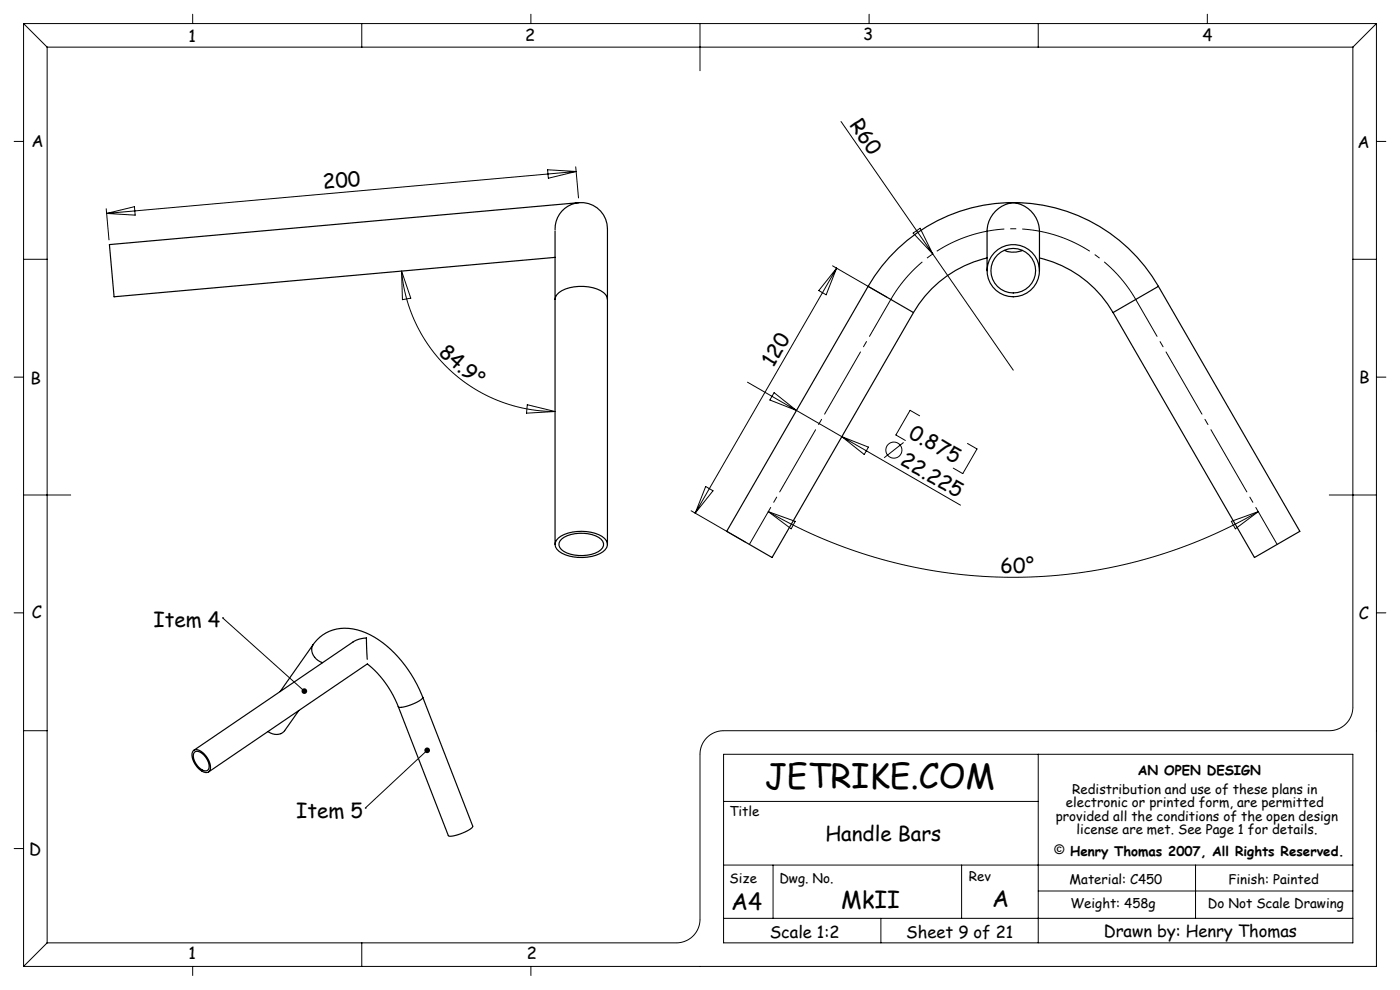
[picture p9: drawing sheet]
<svg xmlns="http://www.w3.org/2000/svg" width="297mm" height="210mm" viewBox="0 0 297 210" stroke-linecap="round" stroke-linejoin="round" font-family="sans-serif">
<g fill="none" stroke="#000" stroke-width=".21">
<path d="M5 5h287M5 5v200M5 5l5 5M10 10v190M10 10h277M40.9 3v2M76.7 5v5M112.6 3v2M148.5 5v10M184.4 3v2M220.3 5v5M256.1 3v2"/>
<path d="M287 10v140a5 5 0 0 1-5 5h-128.5a5 5 0 0 0-5 5v35a5 5 0 0 1-5 5h-133.5M292 5v200h-287M292 5l-5 5M3 30h2M116.2 36l6 .4-5.9 1.4zM122.1 35.4l.6 6.6M122.2 36.4l-99.6 8.9M178.4 25.8l36.6 52.7M292 30h2M5 55h5M22.5 44.3l.6 6.6M22.6 45.3l5.9-1.5 .2 1.8z"/>
<path d="M85.2 57.5a32.7 32.7 0 0 0 32.6 29.8M85.2 57.5l1.9 5.7-1.7 .4zM176.6 56.4l11.5 6.6M177.5 56.9l-30 51.9M177.5 56.9l-2.2 5.6-1.6-.9zM193.7 49.4l1.5-1 2.7 5.5zM287 55h5M3 80h2M111.9 85.9l5.9 1.4-6.1 .3zM158.6 81.1l45.2 26.1M164.2 83.3l4.8 3.8-5.7-2.3zM178.6 92.6l5.6 2.2-.9 1.6z"/>
<path d="M191.7 93.9l-4.1 3.2M195.1 88.2l-2-1.2-3 5.3 2 1.1M205.2 94.1l2.1 1.1-3.1 5.3-2-1.2M292 80h2M5 105h10M146.6 108.3l11.5 6.7M149.7 103.2l1.6 .9-3.8 4.7zM163 108.5a103.9 103.9 0 0 0 103.9 0M163 108.5l5.7 2.1-.9 1.6zM261.2 110.6l5.7-2.1-4.8 3.7zM282 105h10M3 130h2"/>
<path d="M47.2 131.1h.1M47.2 131.1l17.4 15.5M292 130h2M5 155h5M90.6 159.2l-13.1 12.2M77.5 171.4h.1M153.5 160h133.5v40h-133.5zM153.5 170h66.8M220.3 160v40M3 180h2M153.5 183.5h133.5M153.5 194.8h133.5"/>
<path d="M164 183.5v11.3M186.9 194.8v5.2M204 183.5v11.3M220.3 189h66.7M253.6 183.5v11.3M10 200l-5 5M40.9 205v1.9M76.7 200v5M112.6 205v1.9"/>
<circle cx="189.6" cy="95.5" r="1.71"/>
</g>
<path d="M240.9 63.5a30 30 0 0 0-51.9 0" fill="none" stroke="#000" stroke-width=".21" stroke-dasharray="15.2 1.3 1.3 1.3" stroke-dashoffset="4.8" stroke-linecap="butt"/>
<path d="M189 63.5l-30 52M270.9 115.5l-30-52" fill="none" stroke="#000" stroke-width=".21" stroke-dasharray="15.2 1.3 1.3 1.3" stroke-dashoffset="6.2"/>
<path d="M64.1 146.2a.6 .6 0 0 0 .1 .9 .6 .6 0 0 0 .8-.1l-.4-.4 .4 .4a.6 .6 0 0 0 0-.8 .6 .6 0 0 0-.9 0zM90.2 158.8a.6 .6 0 0 0 0 .8 .6 .6 0 0 0 .8 0 .6 .6 0 0 0 .1-.9l-.5 .5 .5-.5-.4-.1z" fill="#000"/>
<g fill="none" stroke="#000" stroke-width=".25">
<path d="M117.8 49v14.5M122.8 43a5.7 5.7 0 0 1 6.1 6.4v14.1M122.8 43l-99.6 8.9 1 11.1 93.6-8.4M122.8 43a5.6 5.6 0 0 0-5 5.8M209.4 54.7a24.4 24.4 0 0 0-15.6 11.6M209.4 57.4v-8.4a6.2 6.2 0 0 1 5.6-6 6.2 6.2 0 0 1 5.5 6v8.4M216.9 53.1a5 5 0 0 1-3.8 0M220.5 54.7a24.4 24.4 0 0 1 15.6 11.6M117.8 63.5a3.4 3.4 0 0 1 3-2.5 9.2 9.2 0 0 1 7.2 1.1l.5 .4 .4 1M117.8 63.5v52M128.9 63.5v52M184.2 60.7a35.6 35.6 0 0 1 61.6 0"/>
<path d="M184.2 60.7l-30 52 .2 .2 9.4 5.4 30-52M184.2 60.7l9.6 5.6M245.8 60.7l30 52-1.8 1-7.9 4.6-30-52M245.8 60.7l-9.7 5.6M118.5 114.1a8.9 8.9 0 0 1 9.8 .1 1.71 1.71 0 0 1-.4 2.9 9.2 9.2 0 0 1-9.3-.1 1.69 1.69 0 0 1-.1-2.9zM119.2 114.3a7.6 7.6 0 0 1 8.3 .1 1.54 1.54 0 0 1-.6 2.6 7.8 7.8 0 0 1-7.8-.4 1.4 1.4 0 0 1 .1-2.3zM66.4 136.7a2.8 2.8 0 0 0 2 3.9M66.4 136.7a8.5 8.5 0 0 1 10.3-2.8 22.7 22.7 0 0 1 11.8 11.3l1.2 2.7M66.4 136.7l-7 10M77.9 139.9l-.2-4.6-1.7 .3-.9 .4-34 23.1M41 159.3a1.72 1.72 0 0 1 2.4 .7 3.7 3.7 0 0 1 1.1 3.5 1.24 1.24 0 0 1-2-.1 4.1 4.1 0 0 1-1.7-3.8zM41.2 159.6a1.35 1.35 0 0 1 2 .5 2.99 2.99 0 0 1 1 3.2 1.35 1.35 0 0 1-2-.5 2.99 2.99 0 0 1-1-3.2z"/>
<path d="M63.4 150.7l-3 4.3a2.56 2.56 0 0 1-3.6 .2M77.9 140.8l-33.6 22.9M77.9 140.9a21.3 21.3 0 0 1 6.6 9M89.7 147.9l10.6 27.3a2.23 2.23 0 0 1-1.6 1.3 5.3 5.3 0 0 1-3.6 .8l-10.6-27.4M89.7 147.9a4.5 4.5 0 0 1-2.9 1.7 2.7 2.7 0 0 1-2.3 .3"/>
<circle cx="215" cy="57.4" r="4.7"/>
<circle cx="215" cy="57.4" r="5.5"/>
</g>
<text font-size="7.1" x="162.3" y="167.3">JETRIKE.COM</text>
<g font-size="4.9">
<text x="155.1" y="193">A4</text>
<text x="178.5" y="192.5">MkII</text>
<text x="210.5" y="192.3">A</text>
</g>
<g font-size="4.4">
<text x="180.1" y="26.5" transform="rotate(55 180.1 26.5)">R60</text>
<text x="68.6" y="40.2" transform="rotate(-5 68.6 40.2)">200</text>
<text x="92.9" y="75" transform="rotate(41 92.9 75)">84.9°</text>
<text x="164.1" y="78.1" transform="rotate(-60 164.1 78.1)">120</text>
<text x="192.6" y="92.6" transform="rotate(30 192.6 92.6)">0.875</text>
<text x="190.7" y="98.5" transform="rotate(30 190.7 98.5)">22.225</text>
<text x="212.3" y="121.5">60°</text>
<text x="32.6" y="133.1">Item 4</text>
<text x="62.8" y="173.4">Item 5</text>
<text x="175.1" y="178.4">Handle Bars</text>
</g>
<g font-size="3.5">
<text x="40" y="8.9">1</text>
<text x="111.4" y="8.6">2</text>
<text x="183.1" y="8.6">3</text>
<text x="255.1" y="8.7">4</text>
<text x="6.7" y="31.1">A</text>
<text x="288" y="31.4">A</text>
<text x="6.5" y="81.4">B</text>
<text x="288.3" y="81.2">B</text>
<text x="6.7" y="131.1">C</text>
<text x="288.3" y="131.3">C</text>
<text x="6.2" y="181.4">D</text>
<text x="40" y="203.5">1</text>
<text x="111.8" y="203.5">2</text>
<text x="163.3" y="199.1">Scale 1:2</text>
<text x="192.3" y="199">Sheet 9 of 21</text>
<text x="234.1" y="198.7">Drawn by: Henry Thomas</text>
</g>
<g font-size="2.8">
<text x="241.4" y="164.3">AN OPEN DESIGN</text>
<text x="154.7" y="173.2">Title</text>
<text x="226.1" y="171.2">electronic or printed form, are permitted</text>
<text x="227.5" y="168.4">Redistribution and use of these plans in</text>
<text x="224" y="174">provided all the conditions of the open design</text>
<text x="228.3" y="176.9">license are met. See Page 1 for details.</text>
<text x="223.7" y="181.1">© Henry Thomas 2007, All Rights Reserved.</text>
<text x="154.8" y="187.2">Size</text>
<text x="165.3" y="187.3">Dwg. No.</text>
<text x="205.5" y="186.8">Rev</text>
<text x="226.9" y="187.4">Material: C450</text>
<text x="260.6" y="187.4">Finish: Painted</text>
<text x="227.1" y="192.7">Weight: 458g</text>
<text x="256.3" y="192.6">Do Not Scale Drawing</text>
</g>
</svg>
